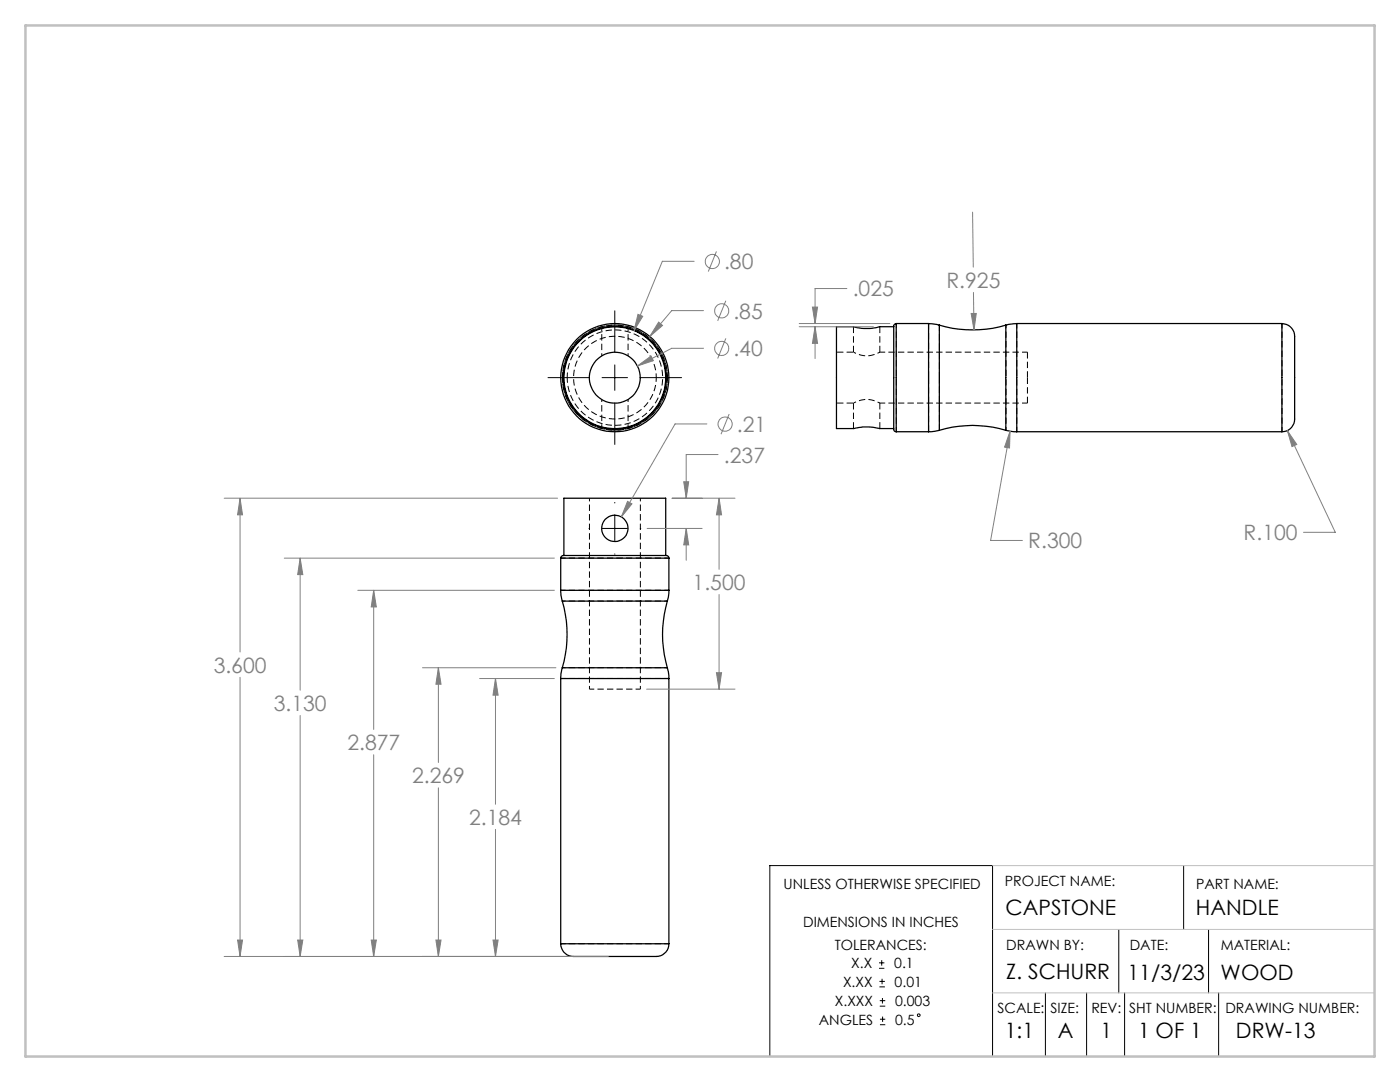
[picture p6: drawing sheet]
<svg xmlns="http://www.w3.org/2000/svg" width="279mm" height="216mm" viewBox="0 0 279 216" stroke-linecap="round" stroke-linejoin="round" font-family="sans-serif">
<path d="M112.2 75.4a10.5 10.5 0 0 1 15.5-9.3 10.5 10.5 0 0 1 .7 18 10.5 10.5 0 0 1-16.1-7.9l-.1-.8M133.2 75.4a10.5 10.5 0 0 0-15.5-9.3 10.5 10.5 0 0 0-.7 18 10.5 10.5 0 0 0 16.2-7.9v-.8" fill="none" stroke="#000" stroke-width=".2" stroke-dasharray="1.3 .6" stroke-dashoffset=".1" stroke-linecap="butt"/>
<path d="M131 75.4a8.3 8.3 0 0 1-12.2 7.2 8.3 8.3 0 0 1-.6-14.1 8.3 8.3 0 0 1 12.7 6.1l.1 .8" fill="none" stroke="#000" stroke-width=".2" stroke-dasharray="1.3 .6" stroke-dashoffset=".4" stroke-linecap="butt"/>
<path d="M120.1 79.7v5.5M120.1 65.5v5.5M125.3 71v-5.5M125.3 85.2v-5.5" fill="none" stroke="#000" stroke-width=".2" stroke-dasharray="1.3 .6" stroke-dashoffset=".8" stroke-linecap="butt"/>
<path d="M113.2 75.4a9.5 9.5 0 0 1 14.1-8.4 9.5 9.5 0 0 1 .6 16.3 9.5 9.5 0 0 1-14.7-7.2v-.7M187.5 75.4v-10.5M205.1 70.3h-29.5M175.6 80.4h29.5M187.5 85.8v-10.4" fill="none" stroke="#000" stroke-width=".2" stroke-dasharray="1.3 .6" stroke-dashoffset=".2" stroke-linecap="butt"/>
<g fill="none" stroke="#000" stroke-width=".25">
<path d="M178.4 65.2h-2.8a9.9 9.9 0 0 1-5.3 0h-3.4v20.3h3.4a11 11 0 0 1 5.3 0h2.8M178.9 64.6h-.1a.63 .63 0 0 0-.4 .9v19.9a.52 .52 0 0 0 .5 .7M178.9 64.6v21.5M178.9 64.6h6.4M185.3 64.6l2.2 .3M185.3 64.6v21.5M187.5 64.9a23.6 23.6 0 0 0 13.2 0M187.5 64.9v21M200.7 64.9v21M202.9 64.6l-2.2 .3M202.9 64.6v21.5M202.9 64.6h52.9"/>
<path d="M255.8 64.6a2.82 2.82 0 0 1 2.6 3.5v14.9a2.65 2.65 0 0 1-2.6 3.1M255.8 64.6v21.5M178.9 86.1h6.4M187.5 85.9l-2.2 .2M187.5 85.9a22.8 22.8 0 0 1 13.2 0M200.7 85.9l2.2 .2M202.9 86.1h52.9M111.9 117.8l.3 2.1M111.9 111.4a.73 .73 0 0 1 1.1-.6h20l.4 .3 .1 .3M111.9 117.8h21.6M111.9 111.4h21.6M111.9 111.4v6.4"/>
<path d="M112.2 119.9a23.7 23.7 0 0 1 0 13.3M112.2 119.9h21M112.5 110.8v-11.4h20.4v11.4M133.2 119.9a23.7 23.7 0 0 0 0 13.3M133.5 117.8l-.3 2.1M133.5 111.4v6.4M111.9 135.4h21.6M111.9 135.4v52.9M112.2 133.2l-.3 2.2M112.2 133.2h21M133.2 133.2l.3 2.2M133.5 135.4v52.9"/>
<path d="M111.9 188.3a2.75 2.75 0 0 0 3.4 2.6h15.1a2.61 2.61 0 0 0 3.1-2.6M111.9 188.3h21.6"/>
<circle cx="122.7" cy="75.4" r="10.2"/>
<circle cx="122.7" cy="75.4" r="10.8"/>
<circle cx="122.7" cy="75.4" r="5.1"/>
<circle cx="122.7" cy="75.4" r="10.3"/>
<circle cx="122.7" cy="105.4" r="2.63"/>
</g>
<path d="M170.3 65.2v5.1M175.6 70.3v-5.1M185.3 75.4v10.7M185.3 64.6v10.8M205.1 75.4v-5.1M170.3 80.4v5.1M175.6 85.5v-5.1M205.1 80.4v-5" fill="none" stroke="#000" stroke-width=".2" stroke-dasharray="1.3 .6" stroke-linecap="butt"/>
<path d="M170.3 70.3a5.1 5.1 0 0 0 5.3 0h-.1M175.5 80.4h.1a5.1 5.1 0 0 0-5.3 0" fill="none" stroke="#000" stroke-width=".2" stroke-dasharray="1.3 .6" stroke-dashoffset=".7" stroke-linecap="butt"/>
<path d="M170.3 70.3h-3.3M167 80.4h3.3" fill="none" stroke="#000" stroke-width=".2" stroke-dasharray="1.3 .6" stroke-dashoffset="-.1" stroke-linecap="butt"/>
<path d="M255.9 64.6v21.5M178.9 86.1v-21.5M202.9 86.1v-21.5M111.9 111.3h21.6M133.5 117.8h-21.6M111.9 135.4h21.6M117.6 137.5h10.2M133.5 188.3h-21.6" fill="none" stroke="#000" stroke-width=".2" stroke-dasharray="1.3 .6" stroke-dashoffset=".3" stroke-linecap="butt"/>
<path d="M200.8 64.9v20.9M117.6 99.4v38.1M112.2 119.9h21M127.8 137.5v-38.1M133.2 133.2h-21" fill="none" stroke="#000" stroke-width=".2" stroke-dasharray="1.3 .6" stroke-dashoffset=".6" stroke-linecap="butt"/>
<g fill="none" stroke="#808080" stroke-width=".2">
<path d="M138.5 52.1h-6.3l-5.7 13.9M143 50.2l-1.6 4M169 57.6h-6.3v7M194.1 42.3l.1 11M194.3 58.3l.1 7.5M127.2 73l2.7-2 .5 1zM127.3 62.7l1 .4-1.8 2.9zM131.4 64.3l.8 .6-2.5 2.2zM140.4 62h-6.3l-4.4 5.1M140.4 69.5h-6.3l-6.9 3.5M144.9 60l-1.7 4M144.9 67.5l-1.7 4"/>
<path d="M159.5 64.6h18.1M159.5 65.2h14.8M162.1 61.3h1.1l-.5 3.3zM162.7 65.2l.5 3.3h-1.1zM162.7 65.2v6.3M193.8 62.5h1l-.4 3.3zM44.7 99.4h66.6M47.9 99.4l.5 3.3h-1zM47.9 99.4v30.7M134.1 99.4h12.6M136.5 96.1h.9l-.5 3.3zM141.1 84.6h-6.4l-10.7 18.6"/>
<path d="M143.3 90.7h-6.4v8.7M143.5 99.4l.5 3.3h-1zM143.5 99.4v14.2M145.5 82.6l-1.6 4M201.6 86l-.1 3.4-1-.2zM201.6 86l-3.9 21.8h6.3M256.9 85.9l1.9 2.8-1 .4zM256.9 85.9l9.6 20.3h-6.4M56.7 111.4h53.9M59.9 111.4l.5 3.3h-1zM59.9 111.4v26.3M71.4 117.8h39.2"/>
<path d="M74.6 117.8l.5 3.3h-1zM74.6 117.8v27.8M125.2 100l.9 .5-2.1 2.7zM129.2 105.4h10.9M136.9 105.4l.5 3.3h-.9zM136.9 105.4v6.4M143.5 118.6v18.9M47.9 135.1v55.8M84.3 133.2h26.6M87.5 133.2l.5 3.3h-1zM87.5 133.2v19M95.7 135.4h14.9"/>
<path d="M98.9 135.4l.5 3.3h-1zM98.9 135.4v25.1M129 137.5h17.7M143 134.2h1l-.5 3.3zM59.9 142.8v48.1M74.6 150.6v40.3M87.5 157.2v33.7M98.9 165.5v25.4M44.7 190.9h76.7M47.4 187.6h1l-.5 3.3zM59.4 187.6h1l-.5 3.3zM74.1 187.6h1l-.5 3.3z"/>
<path d="M87 187.6h1l-.5 3.3zM98.4 187.6h1l-.5 3.3z"/>
<circle cx="142.2" cy="52.2" r="1.41"/>
<circle cx="144" cy="69.5" r="1.42"/>
<circle cx="144" cy="62" r="1.41"/>
<circle cx="144.7" cy="84.6" r="1.42"/>
</g>
<g fill="none" stroke="#000" stroke-width=".2">
<path d="M109.4 75.4h8.2M120.2 75.4h5M122.7 62v8.3M122.7 72.8v5.1M127.8 75.4h8.2M122.7 80.4v8.3M117.5 105.4h.1M120.2 105.4h5M122.7 100.3v.1M122.7 102.9v5.1M122.7 110.5v.1M127.8 105.4h.1"/>
<path d="M236.2 172.7v12.8M175.4 193.2h1.1M175.4 192.1h1.1M175.5 196.9h1.1M175.5 195.8h1.1M175.6 199.7h1.1M176 191.6v1.1M176 195.3v1.1M176.1 199.1v1.1M208.6 198.1v12.7M216.9 198.1v12.7M223.3 185.5v12.6"/>
<path d="M224.4 198.1v12.7M241.2 185.5v12.6M243.2 198.1v12.7M153.6 210.8v-38.1h44.5v38.1M175.6 200.8h1.1M175.6 204.5h1.1M175.6 203.4h1.1M176.1 202.8v1.1"/>
<circle cx="183.3" cy="202.6" r=".28"/>
</g>
<path d="M198.1 172.7h76.2v12.8h-76.2M198.1 198.1h76.2" fill="none" stroke="#c0c0c0" stroke-width=".2"/>
<path d="M5.1 5.1h269.2v205.7h-269.2z" fill="none" stroke="#c0c0c0" stroke-width=".5"/>
<path d="M127.3 62.7l-.8 3.3 1.8-2.9zM131.4 64.3l-1.7 2.8 2.5-2.2zM127.2 73l3.2-1-.5-1zM256.9 85.9l.9 3.2 1-.4zM193.8 62.5l.6 3.3 .4-3.3zM201.6 86l-1.1 3.2 1 .2zM162.1 61.3h1.1l-.5 3.3zM162.7 65.2l.5 3.3h-1.1zM143.5 99.4l.5 3.3h-1zM143 134.2h1l-.5 3.3zM47.9 99.4l.5 3.3h-1zM47.4 187.6h1l-.5 3.3zM98.9 135.4l.5 3.3h-1zM98.4 187.6h1l-.5 3.3zM87.5 133.2l.5 3.3h-1zM87 187.6h1l-.5 3.3zM59.9 111.4l.5 3.3h-1zM59.4 187.6h1l-.5 3.3zM74.6 117.8l.5 3.3h-1zM74.1 187.6h1l-.5 3.3zM136.5 96.1h.9l-.5 3.3zM136.9 105.4l.5 3.3h-.9zM125.2 100l-1.2 3.2 2.1-2.7z" fill="#808080"/>
<g font-size="4.2" fill="#808080">
<text x="144.5" y="53.7">.80</text>
<text x="170.2" y="59.2">.025</text>
<text x="188.9" y="57.4">R.925</text>
<text x="146.4" y="63.6">.85</text>
<text x="146.4" y="71.1">.40</text>
<text x="147.1" y="86.2">.21</text>
<text x="144.5" y="92.3">.237</text>
<text x="248.2" y="107.8">R.100</text>
<text x="205.2" y="109.4">R.300</text>
<text x="138.2" y="117.7">1.500</text>
<text x="42.6" y="134.2">3.600</text>
<text x="54.6" y="141.8">3.130</text>
<text x="69.3" y="149.7">2.877</text>
<text x="82.2" y="156.2">2.269</text>
<text x="93.6" y="164.6">2.184</text>
</g>
<g font-size="4.2">
<text x="200.7" y="182.7">CAPSTONE</text>
<text x="238.7" y="182.7">HANDLE</text>
<text x="200.8" y="195.4">Z. SCHURR</text>
<text x="225" y="195.5">11/3/23</text>
<text x="243.6" y="195.5">WOOD</text>
<text x="200.6" y="207.1">1:1</text>
<text x="211.1" y="207.1">A</text>
<text x="219.6" y="207.1">1</text>
<text x="227.1" y="207.1">1 OF 1</text>
<text x="246.7" y="207.1">DRW-13</text>
</g>
<g font-size="2.8">
<text x="156.4" y="177.3">UNLESS OTHERWISE SPECIFIED</text>
<text x="200.5" y="176.8">PROJECT NAME:</text>
<text x="238.7" y="177.3">PART NAME:</text>
<text x="160.3" y="185">DIMENSIONS IN INCHES</text>
<text x="166.6" y="189.6">TOLERANCES:</text>
<text x="200.8" y="189.6">DRAWN BY:</text>
<text x="225.5" y="189.6">DATE:</text>
<text x="243.6" y="189.6">MATERIAL:</text>
<text x="168.2" y="196.9">X.XX</text>
<text x="169.9" y="193.2">X.X</text>
<text x="178.5" y="193.2">0.1</text>
<text x="178.5" y="196.9">0.01</text>
<text x="166.6" y="200.7">X.XXX</text>
<text x="178.6" y="200.7">0.003</text>
<text x="199.1" y="202.1">SCALE:</text>
<text x="209.6" y="202.1">SIZE:</text>
<text x="217.8" y="202.1">REV:</text>
<text x="225.3" y="202.1">SHT NUMBER:</text>
<text x="244.6" y="202.1">DRAWING NUMBER:</text>
<text x="163.4" y="204.4">ANGLES</text>
<text x="178.6" y="204.4">0.5</text>
</g>
</svg>
